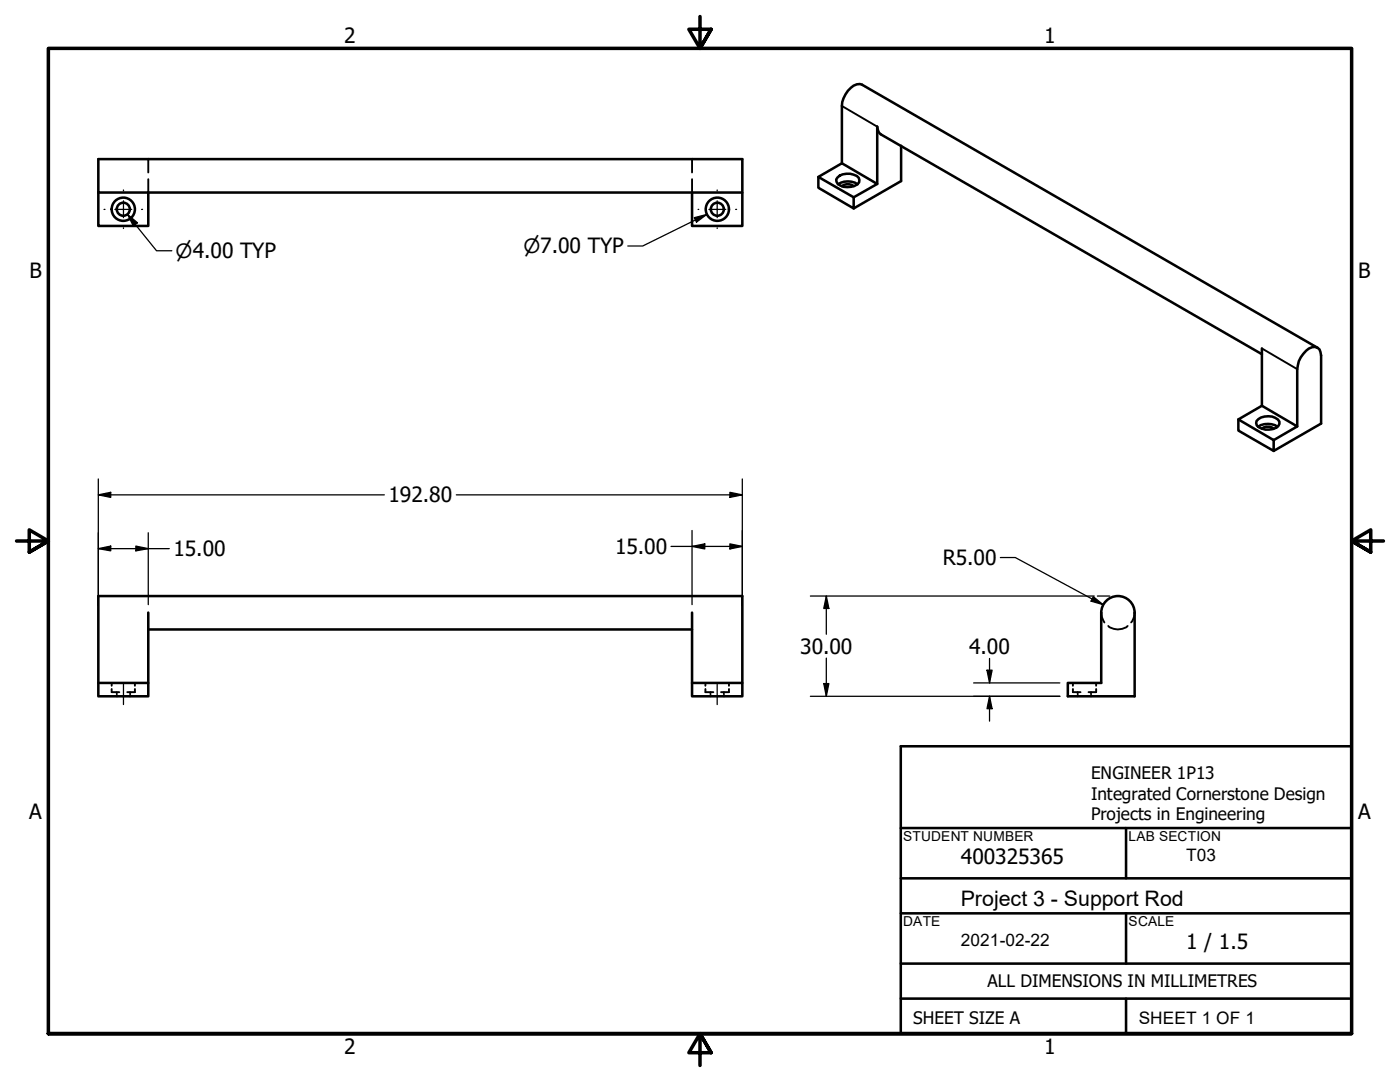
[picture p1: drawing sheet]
<svg xmlns="http://www.w3.org/2000/svg" width="279mm" height="216mm" viewBox="0 0 279 216" stroke-linecap="round" stroke-linejoin="round" font-family="sans-serif">
<!-- layer: Hidden (ANSI) -->
<g fill="none" stroke="#000" stroke-width=".38">
<path d="M29.6 31.8v2.6M29.6 35.8v2.6M138.1 31.8v2.6M138.1 35.8v2.6M22.3 137.5v.6h1.5M22.3 136.3v.5M23.3 138.1v.3M23.3 138.6v.3M26 138.1v.3M26 138.6v.3M26.9 137.5v.6h-1.5M26.9 136.3v.5"/>
<path d="M140.8 137.5v.6h1.6M140.8 136.3v.5M141.8 138.1v.3M141.8 138.6v.3M144.5 138.1v.3M144.5 138.6v.3M145.5 137.5v.6h-1.6M145.5 136.3v.5M214.1 137.5v.6h1.5M214.1 136.3v.5M215.1 138.1v.3M215.1 138.6v.3"/>
<path d="M217.7 138.1v.3M217.7 138.6v.3M218.8 137.5v.6h-1.6M218.8 136.3v.5M219.8 122.2l.1 .9 .5 1.1M221.2 124.9a3 3 0 0 0 3.8 0M226.4 122.2l-.1 .9-.6 1.1"/>
</g>
<!-- layer: Visible (ANSI) -->
<g fill="none" stroke="#000" stroke-width=".51">
<path d="M19.6 38.4v6.7h10v-6.7M19.6 31.8h128.5v6.6h-128.5zM138.1 38.4v6.7h10v-6.7M163.3 35.3l4.7-2.7 7.1 4.1-4.7 2.7zM163.3 35.3v2.2l7.1 4.1v-2.2M167.1 35.4a3.2 3.2 0 0 1 4.3 .1l.1 .4a1.54 1.54 0 0 1-1.6 1.4 2.63 2.63 0 0 1-3-1v-.5zM167.3 36.8a3.6 3.6 0 0 1 3.8 0M168 37.1a1.92 1.92 0 0 1 2.4 0M168 32.6v-11.5a5 5 0 0 1 3-4.3l1 .1 91 52.5M175.1 36.7v-11.4l.3 1.1 .4 .4 76 43.9M179.8 29.1v7l-9.4 5.5M251.8 69.5v11.5"/>
<path d="M247.1 83.7l4.7-2.7 7.1 4.1-4.7 2.7zM247.1 83.7v2.2l7.1 4.1v-2.2M250.8 84a3.1 3.1 0 0 1 4.5 .1 1.33 1.33 0 0 1-1.2 1.5 3.3 3.3 0 0 1-3.3-.7zM251.1 85.2a3.6 3.6 0 0 1 3.9 0M251.8 85.5a1.92 1.92 0 0 1 2.4 0M258.9 85.1v-11.4a5 5 0 0 1 3-4.4 1.42 1.42 0 0 1 1.8 1.6v13.6l-9.5 5.5M19.6 136.3h10M29.6 122.2v16.7h-10v-20h128.5v20h-10v-16.7M29.6 125.6h108.5M138.1 136.3h10M219.8 122.2v14.1h-6.7v2.6h13.3v-16.7M219.8 122.3a3.3 3.3 0 0 1 3.3-3.4 3.3 3.3 0 0 1 3.3 3.4"/>
<circle cx="24.6" cy="41.8" r="1.3"/>
<circle cx="24.6" cy="41.8" r="2.32"/>
<circle cx="143.2" cy="41.8" r="2.32"/>
<circle cx="143.2" cy="41.8" r="1.3"/>
</g>
<!-- layer: Visible Narrow (ANSI) -->
<path d="M168 21.1l7.1 4.2M251.8 69.5l7.1 4.2" fill="none" stroke="#000" stroke-width=".38"/>
<!-- layer: Border (ANSI) -->
<path d="M139.7 3.3v6.4l-2.2-3.9h4.4l-2.2 3.9 2.2-3.9M3.3 107.9h6.4l-3.9-2.2v4.5l3.9-2.3-3.9 2.3M276.1 107.9h-6.4l3.9-2.2v4.5l-3.9-2.3 3.9 2.3M9.7 206.2v-196.5h260v196.5h-260h260M141.9 210.1l-2.2-3.9 2.2 3.9h-4.4l2.2-3.9v6.4" fill="none" stroke="#000" stroke-width=".7"/>
<!-- layer: Title (ANSI) -->
<path d="M179.8 148.9h89.9v57.3h-89.9zM179.8 165.2h89.9M179.8 175.3h89.9M224.7 165.2v10.1M179.8 199.3h89.9M179.8 182.2h89.9M179.8 192.3h89.9M224.7 182.2v10.1M224.7 199.3v6.9" fill="none" stroke="#000" stroke-width=".51"/>
<!-- layer: Centerline (ANSI) -->
<path d="M24.6 136.5v4.1M143.1 136.5v4.1" fill="none" stroke="#000" stroke-width=".25"/>
<!-- layer: Center Mark (ANSI) -->
<path d="M24.6 37.9v.2M143.1 37.9v.2M20.8 41.8h.2M22.9 41.8h3.4M24.6 40.1v3.3M24.6 45.5v.1M28.3 41.8h.1M139.3 41.8h.1M141.5 41.8h3.3M143.1 40.1v3.3M143.1 45.5v.1M146.8 41.8h.2" fill="none" stroke="#000" stroke-width=".25"/>
<!-- layer: Dimension (ANSI) -->
<g fill="none" stroke="#000" stroke-width=".25">
<path d="M25.5 42.8l1.9 1.6-.8 .7zM25.5 42.8l5.7 7.2h3.1M138.6 43.4l2.4-.6-2 1.5zM141 42.8l-12.7 6.3h-3M19.6 98.7l2.5-.5v1.1zM19.6 98.7h57.1M19.6 95.6v25M91.1 98.7h57M145.7 98.2l2.4 .5-2.4 .6zM148.1 95.6v25M19.6 109.5l2.5-.5v.9zM19.6 109.5h14.2"/>
<path d="M27.1 109l2.5 .5-2.5 .4zM29.6 106.3v14.3M133.9 109h14.2M138.1 109l2.6-.5v1zM138.1 105.9v14.7M145.7 108.5l2.4 .5-2.4 .5zM161.7 118.9h56.7M164.9 118.9l.5 2.5h-1zM164.9 118.9v7.7M199.6 111.3h3l17.6 9.3M218.2 119.1l2 1.5-2.5-.6zM219 118.9h2.5"/>
<path d="M161.7 138.9h49.8M164.4 136.4h1l-.5 2.5zM164.9 131.3v7.6M194.3 136.3h17.2M197 133.7h1l-.5 2.6zM197.5 138.9l.5 2.5h-1zM197.5 131.4v4.9M197.5 138.9v5"/>
</g>
<g fill="#000">
<path d="M25.5 42.8l1.9 1.6-.8 .7z" fill-rule="evenodd"/>
<path d="M138.6 43.4l2.4-.6-2 1.5z" fill-rule="evenodd"/>
<path d="M19.6 98.7l2.5-.5v1.1z" fill-rule="evenodd"/>
<path d="M145.7 98.2l2.4 .5-2.4 .6z" fill-rule="evenodd"/>
<path d="M19.6 109.5l2.5-.5v.9z" fill-rule="evenodd"/>
<path d="M27.1 109l2.5 .5-2.5 .4z" fill-rule="evenodd"/>
<path d="M138.1 109l2.6-.5v1z" fill-rule="evenodd"/>
<path d="M145.7 108.5l2.4 .5-2.4 .5z" fill-rule="evenodd"/>
<path d="M218.2 119.1l2 1.5-2.5-.6z" fill-rule="evenodd"/>
<path d="M164.4 136.4h1l-.5 2.5z" fill-rule="evenodd"/>
<path d="M164.9 118.9l.5 2.5h-1z" fill-rule="evenodd"/>
<path d="M197 133.7h1l-.5 2.6z" fill-rule="evenodd"/>
<path d="M197.5 138.9l.5 2.5h-1z" fill-rule="evenodd"/>
</g>
<text font-size="4.3" x="191.8" y="180.8">Project 3 - Support Rod</text>
<g font-size="4.2">
<text x="68.7" y="8.6">2</text>
<text x="208.4" y="8.6">1</text>
<text x="5.9" y="55.5">B</text>
<text x="271.1" y="55.5">B</text>
<text x="77.5" y="100.3">192.80</text>
<text x="34.6" y="111">15.00</text>
<text x="122.7" y="110.6">15.00</text>
<text x="188.2" y="112.8">R5.00</text>
<text x="159.7" y="130.4">30.00</text>
<text x="193.4" y="130.5">4.00</text>
<text x="5.8" y="163.4">A</text>
<text x="271" y="163.4">A</text>
<text x="191.8" y="172.3">400325365</text>
<text x="236.7" y="189.4">1 / 1.5</text>
<text x="68.7" y="210.3">2</text>
<text x="208.4" y="210.3">1</text>
</g>
<g font-size="3.9">
<text x="35.1" y="51.5">⌀4.00 TYP</text>
<text x="104.5" y="50.5">⌀7.00 TYP</text>
</g>
<g font-size="3.4">
<text x="217.7" y="155.4">ENGINEER 1P13</text>
<text x="217.7" y="159.6">Integrated Cornerstone Design</text>
<text x="217.7" y="163.7">Projects in Engineering</text>
<text x="236.7" y="171.8">T03</text>
<text x="191.8" y="188.7">2021-02-22</text>
<text x="197.1" y="197">ALL DIMENSIONS IN MILLIMETRES</text>
<text x="182.2" y="204.3">SHEET SIZE A</text>
<text x="227.3" y="204.3">SHEET 1 OF 1</text>
</g>
<g font-size="2.7">
<text x="180.3" y="167.8">STUDENT NUMBER</text>
<text x="225.2" y="167.8">LAB SECTION</text>
<text x="180.3" y="184.7">DATE</text>
<text x="225.2" y="184.8">SCALE</text>
</g>
</svg>
